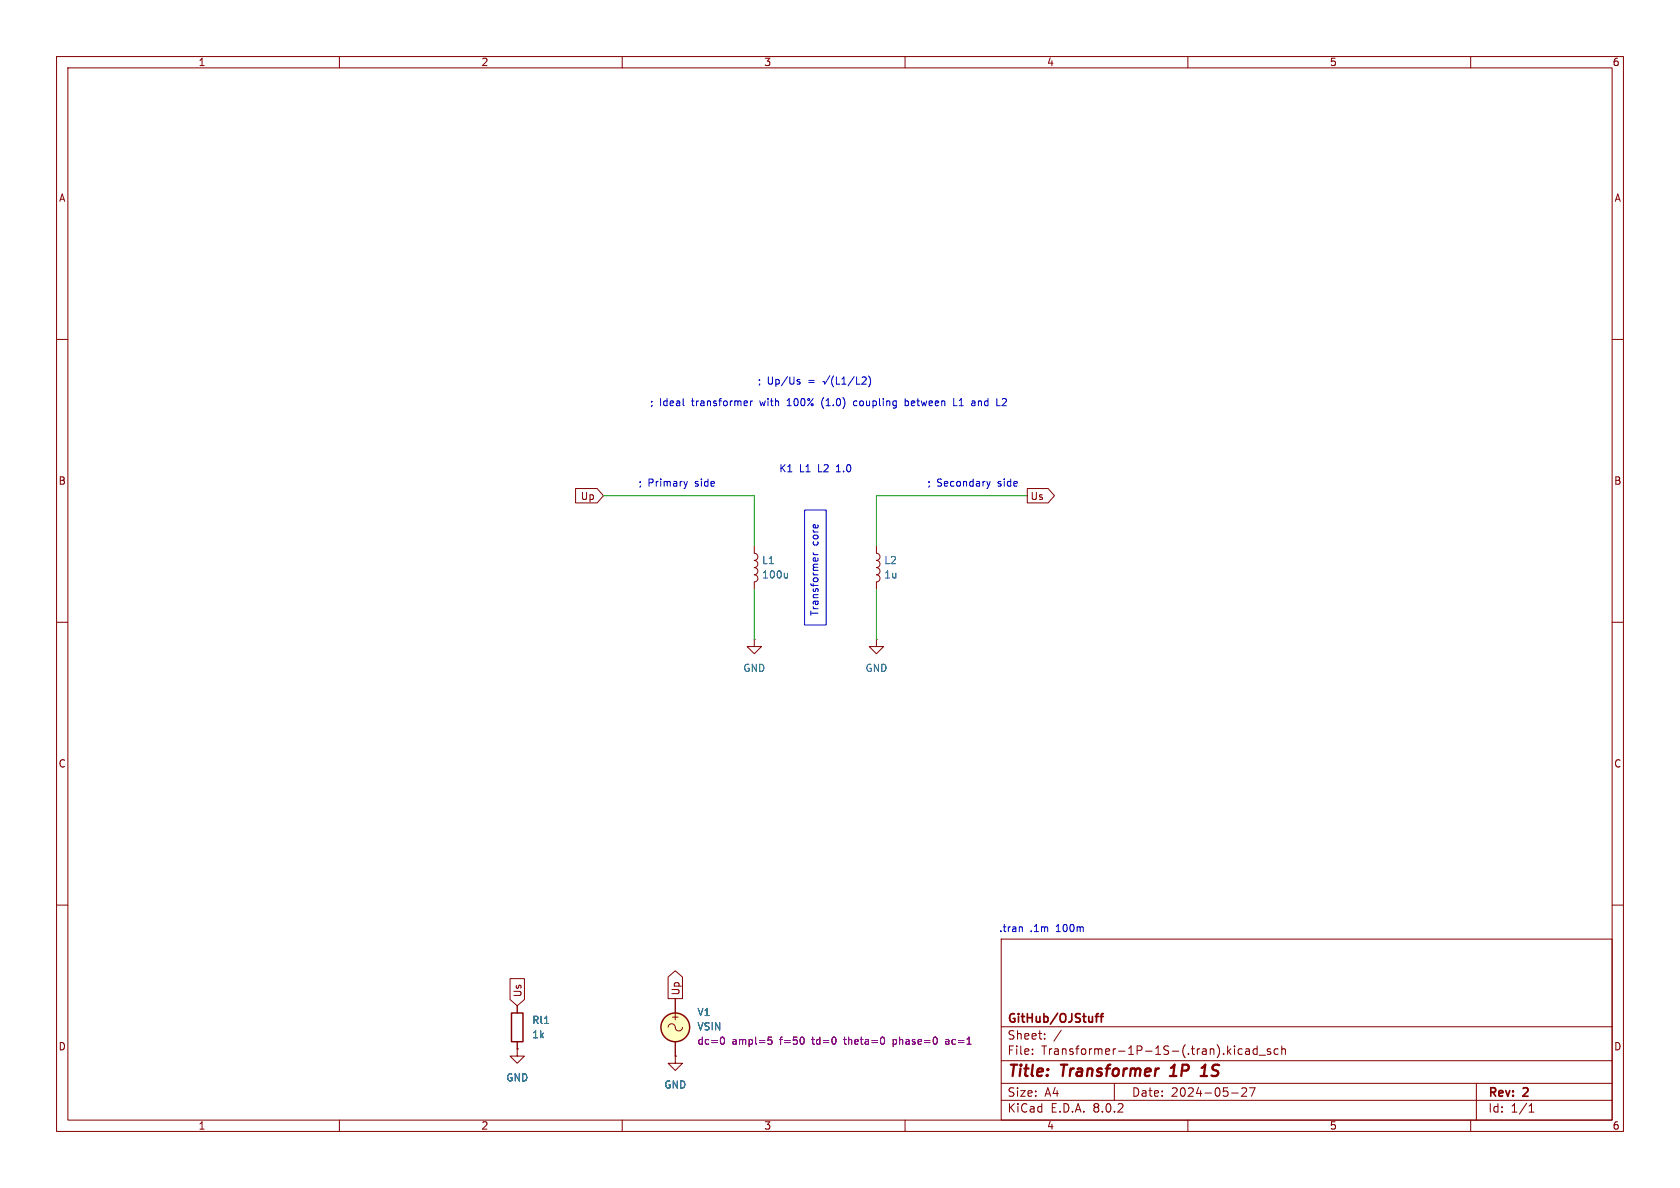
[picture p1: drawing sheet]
<svg xmlns="http://www.w3.org/2000/svg" width="297mm" height="210mm" viewBox="0 0 297 210" stroke-linecap="round" stroke-linejoin="round" font-family="sans-serif">
<g fill="none" stroke="#840000" stroke-width=".18">
<path d="M10 10h277v190h-277zM12 12h273v186h-273zM60 10v2M110 10v2M160 10v2M210 10v2M260 10v2M10 60h2M285 60h2M101.8 86.4h3.8l1.1 1.2-1.1 1.3h-3.8zM133.3 99.1a.64 .64 0 0 1 .7 .6 .64 .64 0 0 1-.7 .6 .64 .64 0 0 1 .7 .7 .64 .64 0 0 1-.7 .6 .63 .63 0 0 1 .7 .6 .63 .63 0 0 1-.7 .7v1.2M133.3 96.5v1.3a.63 .63 0 0 1 .7 .6 .63 .63 0 0 1-.7 .7"/>
<path d="M154.9 99.1a.64 .64 0 0 1 .7 .6 .64 .64 0 0 1-.7 .6 .64 .64 0 0 1 .7 .7 .64 .64 0 0 1-.7 .6 .63 .63 0 0 1 .7 .6 .63 .63 0 0 1-.7 .7v1.2M154.9 96.5v1.3a.63 .63 0 0 1 .7 .6 .63 .63 0 0 1-.7 .7M181.6 86.4h3.7l1.1 1.2-1.1 1.3h-3.7zM10 110h2M133.3 113v1.3h1.3l-1.3 1.3-1.2-1.3h1.2M133.3 113h.1M154.9 113v1.3h1.3l-1.3 1.3-1.2-1.3h1.2M154.9 113h.1M285 110h2M10 160h2M285 160h2M90.2 173h2.5v3.7l-1.3 1.1-1.2-1.1z"/>
<path d="M91.4 177.8v1.3M118.1 172.7l1.3-1.1 1.3 1.1v3.8h-2.6zM119.4 176.5v2.6M177 166h108v32h-108zM60 198v2M91.4 185.4v1.3h1.3l-1.3 1.3-1.2-1.3h1.2M91.4 185.4h.1M91.4 184.2v1.2M110 198v2M118.1 181.6a.67 .67 0 0 1 .8-.6 .67 .67 0 0 1 .5 .8 .64 .64 0 0 0 .7 .4 .64 .64 0 0 0 .5-.6M119.4 186.7v1.3h1.2l-1.2 1.2-1.3-1.2h1.3M119.4 186.7h.1"/>
<path d="M119.4 184.2v2.5M160 198v2M177 194.5h108M177 191.5h108M177 187.5h108M177 181.5h108M182.5 186.3v.1M182.5 185.5v.1M184.7 183.6v.1M184.7 182.8v.1M187.6 182.1l-1.3 2M197 191.5v3"/>
<path d="M210 198v2M217.7 193.2h1.2M219.5 192.4l.6-.1 .2 .1 .1 .3-.9 1.1h.9M219.6 185.5l-.4-.1-.3 .3v.4l.1 .2h.6M220.2 185.5h.6l.1 .9M220.9 192.3h1l-.7 1.5M220.9 185.8h-.5a.29 .29 0 0 0-.2 .3 .29 .29 0 0 0 .2 .3l.5-.1M222.2 185.5l-.4-.1-.3 .3v.4l.2 .2h.5M222.2 184.9v1.5M222.6 186.5h1.1M224.6 185.5l-.4-.1-.2 .2 .1 .2 .5 .2v.3h-.6M226 185.5l-.5-.1-.3 .3v.4l.2 .2h.6"/>
<path d="M226.6 185.5l.2-.1 .4 .1v.9M226.6 184.9v1.5M260 198v2M261 191.5v6.5M270.3 196.6h.9M270.3 195.5l.4-.4v1.5"/>
</g>
<path d="M206.8 190.2h1.2M207.4 188.5l-.4 .3M212.3 190.2h1.1M212.4 188.8l.7-.6-.3 2" fill="none" stroke="#840000" stroke-width=".4"/>
<path d="M193.6 179.7h.6M194.2 179.2l-.4 .2v1.3M194.5 179.7h.6M195.1 179.2l-.4 .2v1.3" fill="none" stroke="#840000" stroke-width=".3"/>
<path d="M139.2 101.3v.9M139.2 102.1l-.2 .1M96.3 180.9h.7" fill="none" stroke="#006464" stroke-width=".18"/>
<g fill="none" stroke="#840000" stroke-width=".25">
<path d="M90.4 179.1h2.1v5.1h-2.1z"/>
<circle cx="119.4" cy="181.6" r="2.54"/>
</g>
<circle cx="119.4" cy="181.6" r="2.54" fill="#ffffc2" stroke="#ffffc2" stroke-width=".18"/>
<path d="M127.5 183.4l.2-.1a.68 .68 0 0 1 .4 .7 .68 .68 0 0 1-.4 .6l-.2-.1M136.4 183.3h-.6v.6l.1-.1 .5 .1 .1 .2-.1 .4-.2 .1-.4-.1M142 183.4l.2 .4-.2 .7M156.2 183.4l.2 .4-.2 .7M157.9 183.8v1.2M157.9 184.5l.1 .1M158 183.8h-.1M167.6 183.8h-.4M167.6 184.1h-.3l-.2 .2 .1 .2 .4 .1" fill="none" stroke="#840084" stroke-width=".18"/>
<g fill="none" stroke="#0000c2" stroke-width=".18">
<path d="M120.8 71.7h.2M132 70.9l.1 .3-.6 .1M132.1 71.7h-.1M132.7 70.9v.8M133.1 70.9l-.4 .2M139.2 71.7h.7M139.3 70.8h-.1M141.1 67.5h.3l.1 .2-.2 .2h-.3M141.1 67.1h.3M145.4 70.6l-.1 .5 .1 .7M146.7 66.4l-.9 1.5-.1-.5-.3 .1M147.4 66.5a1.46 1.46 0 0 0 0 1.9"/>
<path d="M147.9 66.6v1.3h.6M148.8 67.9h.8M148.8 67l.4-.4v1.3M151 66.6l-1.1 1.6M151.4 70.9h-.3l-.2 .2 .1 .5 .4 .1M151.4 66.6v1.3h.6M152.4 66.8l.5-.2 .2 .4-.8 .9h.8M153.6 66.5a1.46 1.46 0 0 1 0 1.9M160 70.9h.4l.2 .1M160 70.5v1.2M160.6 71.6l-.2 .1h-.4M168.6 70.5v1.2h.6"/>
<path d="M171.9 70.9h.3l.2 .2v.6M172.4 71.7h-.5M172.4 71.2h-.5M176.2 71.7h.6M177.4 70.5l-.2 .1M177.9 71l-.8 .7h.8M121.5 85.1l-.3 .8M142.2 90.2h3.8v20.3h-3.8zM143.8 98.8l.3-.2 .1 .6M143.8 98h.8M143.8 97.7l.2 .3M144.6 98.6v.2"/>
<path d="M174.5 85.1l.3 .8M174.8 85.9l-.2 .3M175.1 85.1l-.3 .8M180.6 163.8l.1 .2v.7"/>
</g>
<path d="M106.7 87.6h26.6v8.9M181.6 87.6h-26.7v8.9M133.3 104.1v8.9M154.9 104.1v8.9" fill="none" stroke="#009600" stroke-width=".18"/>
<g font-size="2.8" fill="#840000">
<text x="178" y="190.9">Title:</text>
<text x="187.7" y="190.9">Transformer</text>
<text x="207.8" y="190.9">1P</text>
<text x="214" y="190.9">1S</text>
</g>
<g font-size="2.1" fill="#840000">
<text x="178" y="184">Sheet:</text>
<text x="178" y="181.2">GitHub/OJStuff</text>
<text x="178" y="186.7">File:</text>
<text x="184.1" y="186.7">Transformer-1P-1S-(.tran).kicad_sch</text>
<text x="178" y="196.9">KiCad</text>
<text x="178" y="194.1">Size:</text>
<text x="184.7" y="194.1">A4</text>
<text x="185.7" y="196.9">E.D.A.</text>
<text x="193.3" y="196.9">8.0.2</text>
<text x="200" y="194.1">Date:</text>
<text x="207" y="194.1">2024-05-27</text>
<text x="263" y="194.3">Rev:</text>
<text x="263" y="196.9">Id:</text>
<text x="267.1" y="196.9">1/1</text>
<text x="269.4" y="194.3">2</text>
</g>
<g font-size="1.8" fill="#840000">
<text x="35" y="11.9">1</text>
<text x="85" y="11.9">2</text>
<text x="135" y="11.9">3</text>
<text x="185" y="11.9">4</text>
<text x="235" y="11.9">5</text>
<text x="285" y="11.9">6</text>
<text x="10.3" y="35.9">A</text>
<text x="285.3" y="35.9">A</text>
<text x="10.3" y="85.9">B</text>
<text x="102.6" y="88.6">Up</text>
<text x="182.1" y="88.6">Us</text>
<text x="285.3" y="85.9">B</text>
<text x="10.3" y="135.9">C</text>
<text x="285.3" y="135.9">C</text>
<text x="92.4" y="176.4" transform="rotate(-90 92.4 176.4)">Us</text>
<text x="120.3" y="176.1" transform="rotate(-90 120.3 176.1)">Up</text>
<text x="10.3" y="185.9">D</text>
<text x="118.5" y="180.6">+</text>
<text x="285.3" y="185.9">D</text>
<text x="35" y="199.9">1</text>
<text x="85" y="199.9">2</text>
<text x="135" y="199.9">3</text>
<text x="185" y="199.9">4</text>
<text x="235" y="199.9">5</text>
<text x="285" y="199.9">6</text>
</g>
<g font-size="1.8" fill="#0000c2">
<text x="114.8" y="71.9">;</text>
<text x="116.6" y="71.9">Ideal</text>
<text x="122.4" y="71.9">transformer</text>
<text x="133.9" y="68.1">;</text>
<text x="134.6" y="71.9">with</text>
<text x="135.6" y="68.1">Up/Us</text>
<text x="139.6" y="71.9">100%</text>
<text x="143" y="68.1">=</text>
<text x="145.9" y="71.9">(1.0)</text>
<text x="151.8" y="71.9">coupling</text>
<text x="161" y="71.9">between</text>
<text x="169.8" y="71.9">L1</text>
<text x="173.2" y="71.9">and</text>
<text x="177.9" y="71.9">L2</text>
<text x="137.7" y="83.6">K1</text>
<text x="141.3" y="83.6">L1</text>
<text x="144.7" y="83.6">L2</text>
<text x="148.1" y="83.6">1.0</text>
<text x="112.8" y="86.1">;</text>
<text x="114.6" y="86.1">Primary</text>
<text x="123" y="86.1">side</text>
<text x="163.8" y="86.1">;</text>
<text x="165.6" y="86.1">Secondary</text>
<text x="176.5" y="86.1">side</text>
<text x="144.8" y="96.5" transform="rotate(-90 144.8 96.5)">core</text>
<text x="144.8" y="109" transform="rotate(-90 144.8 109)">Transformer</text>
<text x="176.5" y="164.9">.tran</text>
<text x="182.1" y="164.9">.1m</text>
<text x="186.8" y="164.9">100m</text>
</g>
<g font-size="1.8" fill="#006464">
<text x="134.6" y="99.9">L1</text>
<text x="156.2" y="99.9">L2</text>
<text x="134.6" y="102.5">100u</text>
<text x="156.2" y="102.5">1u</text>
<text x="131.3" y="119">GND</text>
<text x="152.9" y="119">GND</text>
<text x="123.2" y="179.8">V1</text>
<text x="94" y="181.2">Rl1</text>
<text x="94" y="183.7">1k</text>
<text x="123.2" y="182.3">VSIN</text>
<text x="89.4" y="191.4">GND</text>
<text x="117.3" y="192.6">GND</text>
</g>
<g font-size="1.8" fill="#840084">
<text x="123.2" y="184.9">dc=0</text>
<text x="129.4" y="184.9">ampl=5</text>
<text x="138" y="184.9">f=50</text>
<text x="143.9" y="184.9">td=0</text>
<text x="149.7" y="184.9">theta=0</text>
<text x="158.5" y="184.9">phase=0</text>
<text x="168" y="184.9">ac=1</text>
</g>
</svg>
